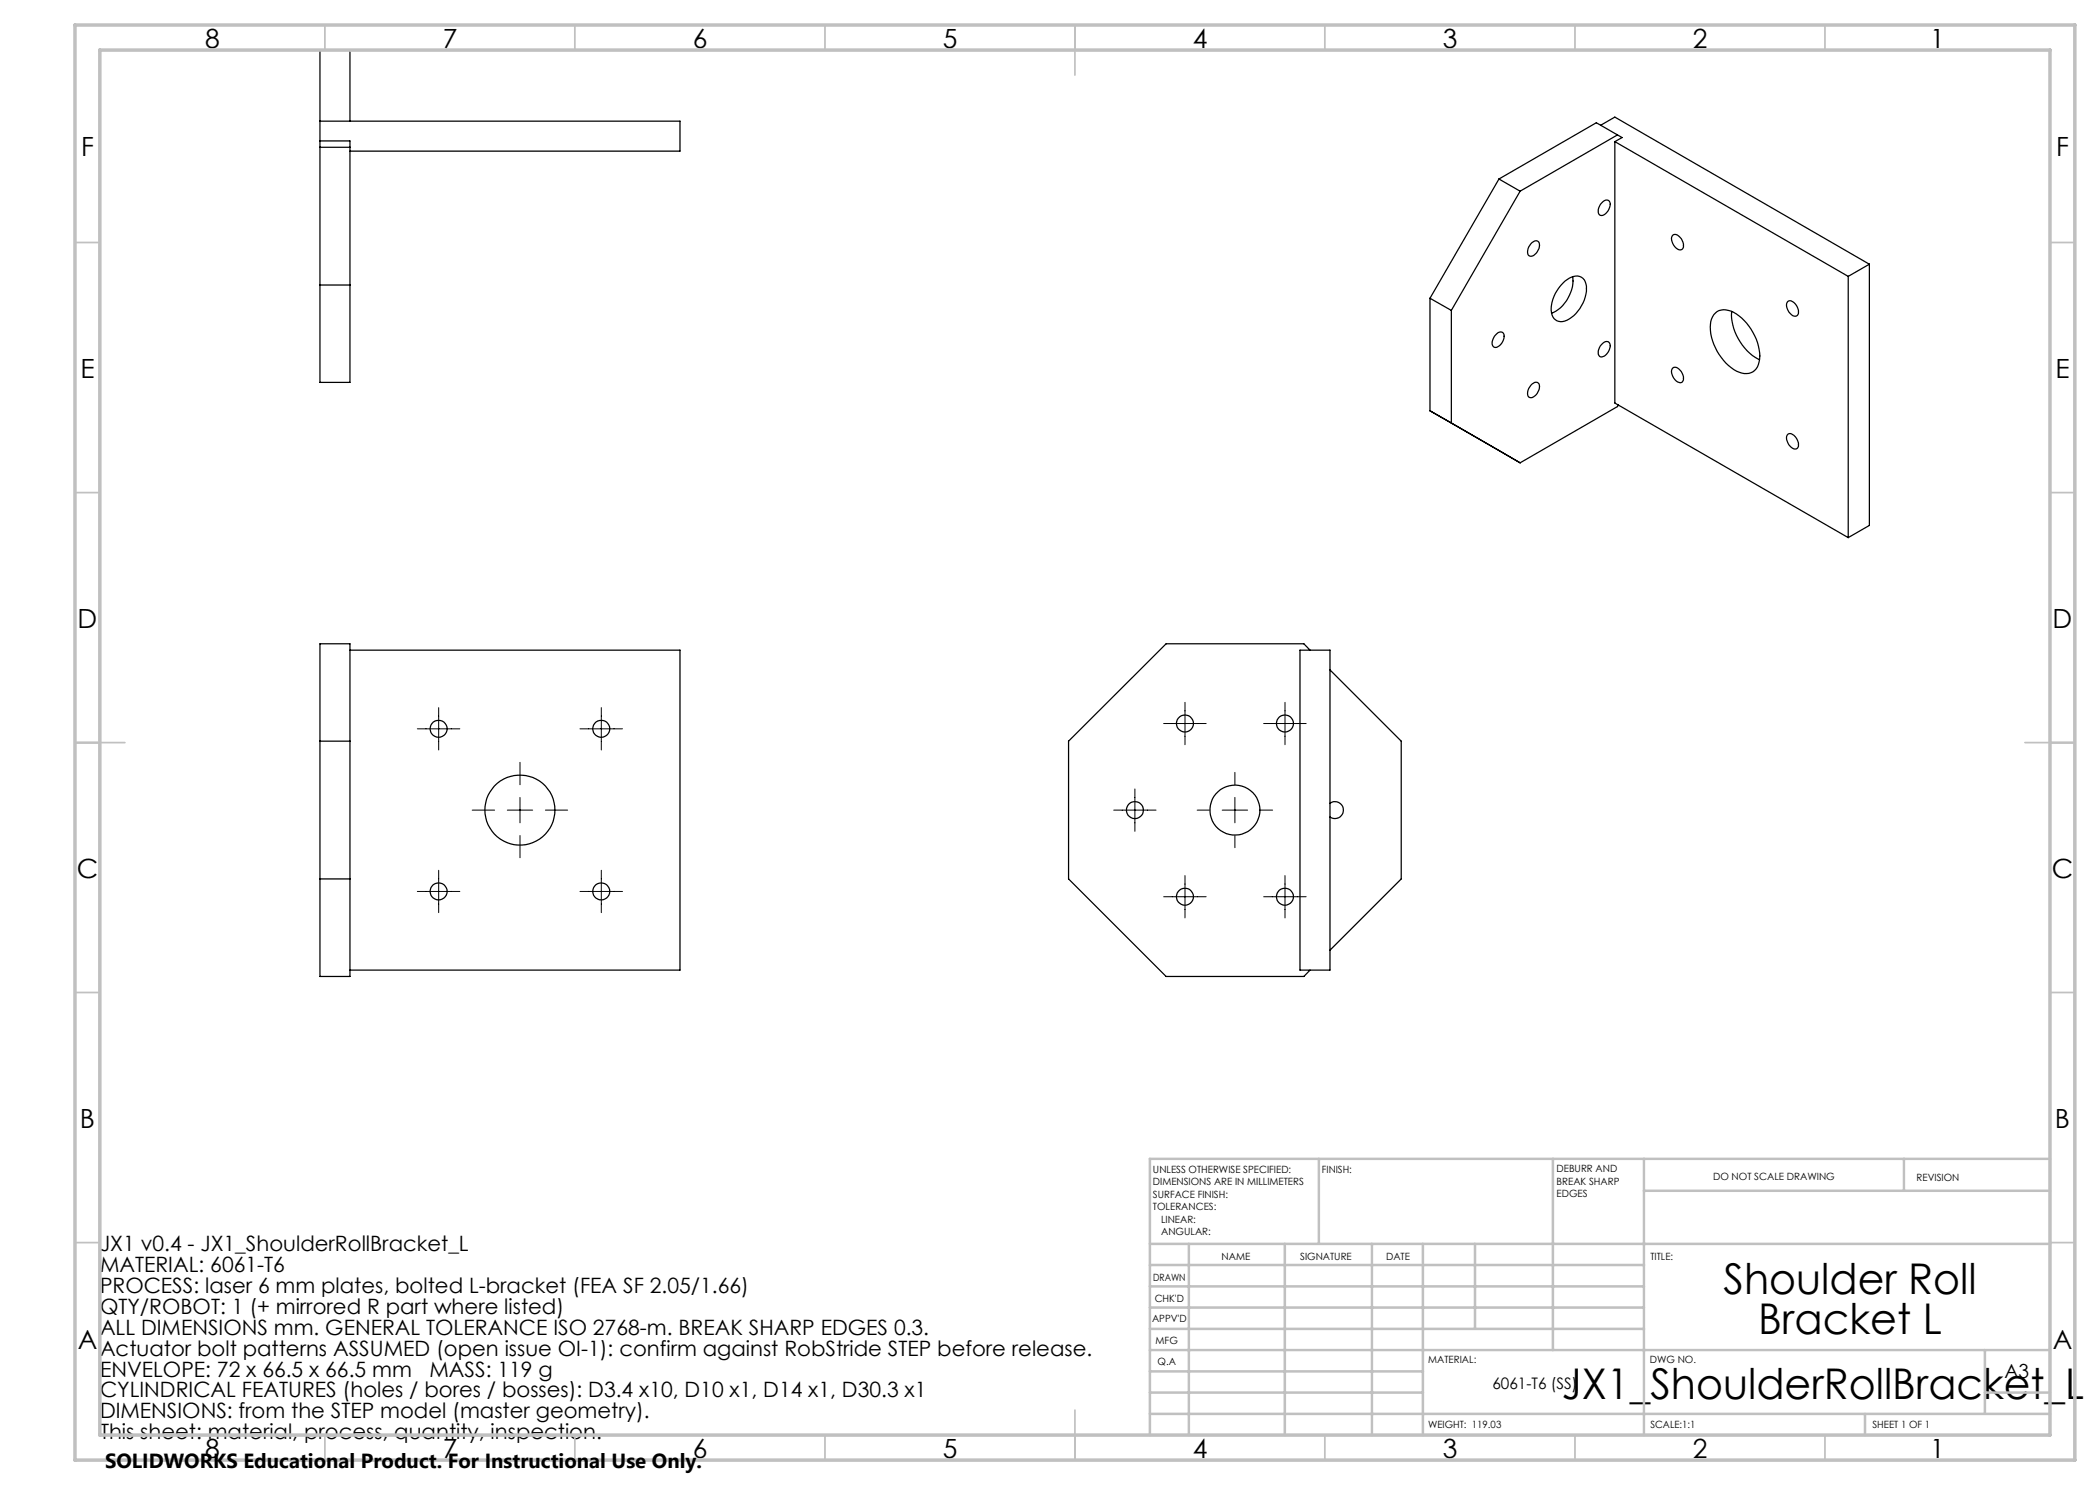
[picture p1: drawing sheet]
<svg xmlns="http://www.w3.org/2000/svg" width="420mm" height="297mm" viewBox="0 0 420 297" stroke-linecap="round" stroke-linejoin="round" font-family="sans-serif">
<g fill="none" stroke="#000" stroke-width=".25">
<path d="M64 24.2h72v6h-66M64 29.5h6M70 24.2v-14.3h-6v66.6h6v-48.3h-6M299.8 35.8l4.2 2.4M299.8 35.8l-13.8 23.9M304 38.2l-13.7 23.9M320.1 25l2.9-1.6 50.9 29.4M323 28.3l46.6 27M323 28.3v52.3l46.6 26.9M323.5 27l.9 .5-1.4 .8M323.5 27l-19.5 11.2M323.5 27l-4.2-2.5-19.5 11.3"/>
<path d="M64 57h6M286 59.7l4.3 2.4M286 59.7v22.5M306.4 48.5a.84 .84 0 0 1 1.1-.3 .84 .84 0 0 1 .4 1.2 2.07 2.07 0 0 1-1.9 1.8 1.44 1.44 0 0 1 0-2.1zM312.6 56.7a3.3 3.3 0 0 1 3.7-1.2 3.3 3.3 0 0 1 .7 3.9 6.8 6.8 0 0 1-4.4 4.9 2.04 2.04 0 0 1-2.4-2.2 7.6 7.6 0 0 1 2.4-5.4zM314.5 55.3a7.4 7.4 0 0 1-4.2 7.3M320.3 40.6a.89 .89 0 0 1 1-.6 .89 .89 0 0 1 .8 .8 2.18 2.18 0 0 1-2 2.3 1.64 1.64 0 0 1 .2-2.5zM334.6 47a1.44 1.44 0 0 1 1.8 1.1l.3 .7a.84 .84 0 0 1-.3 1.1 .84 .84 0 0 1-1.2-.3 2.34 2.34 0 0 1-.8-2.4zM369.6 55.3v52.2M373.9 52.8l-4.3 2.5M373.9 52.8v52.3l-4.3 2.4M290.3 62.1v22.5l-4.3-2.4"/>
<path d="M299.4 66.7a.83 .83 0 0 1 1.1-.2 .83 .83 0 0 1 .3 1.1 2.14 2.14 0 0 1-1.9 1.9l-.2-.1a1.95 1.95 0 0 1 .7-2.7zM306.4 76.8a.84 .84 0 0 1 1.1-.3 .84 .84 0 0 1 .4 1.1 2.07 2.07 0 0 1-1.9 1.9 1.44 1.44 0 0 1 0-2.1zM320.3 68.9a.89 .89 0 0 1 1-.6 .89 .89 0 0 1 .8 .8 2.18 2.18 0 0 1-2 2.3 1.64 1.64 0 0 1 .2-2.5zM334.6 73.6a1.44 1.44 0 0 1 1.8 1.1l.3 .6a.84 .84 0 0 1-.3 1.2 .84 .84 0 0 1-1.2-.3 2.34 2.34 0 0 1-.8-2.4zM342.8 62.9a2.99 2.99 0 0 1 3.9-.4 10.8 10.8 0 0 1 5.2 9.3 2.8 2.8 0 0 1-4.1 2.6 10.3 10.3 0 0 1-5.6-10.1zM346.4 62.3a10.5 10.5 0 0 0 5.5 9.6M357.6 60.3a1.62 1.62 0 0 1 2 1.4l.1 .4a.83 .83 0 0 1-.3 1.1 .83 .83 0 0 1-1.2-.3 2.11 2.11 0 0 1-.6-2.6zM286 82.2l18 10.4M299.8 90.1l4.2 2.5M323.7 81l-.2 .3-19.5 11.3M357.6 86.9a1.62 1.62 0 0 1 2 1.4l.1 .7a.78 .78 0 0 1-.5 .8 .78 .78 0 0 1-1-.3 2.34 2.34 0 0 1-.8-2.5zM64 128.8h6v66.5h-6z"/>
<path d="M70 130h66v64h-66M260 130h6v64h-6zM262 130l-1.2-1.2h-27.6l-19.5 19.4v27.6l19.5 19.5h27.6l1.2-1.3M266 134l14.2 14.2v27.6l-14.2 14.2M64 148.2h6M64 175.8h6M266 160.7a1.69 1.69 0 0 1 2.7 1.3 1.69 1.69 0 0 1-2.7 1.4"/>
<circle cx="87.7" cy="145.8" r="1.7"/>
<circle cx="120.3" cy="145.8" r="1.7"/>
<circle cx="237" cy="144.7" r="1.7"/>
<circle cx="257" cy="144.7" r="1.7"/>
<circle cx="87.7" cy="178.3" r="1.7"/>
<circle cx="104" cy="162" r="7"/>
<circle cx="120.3" cy="178.3" r="1.7"/>
<circle cx="227" cy="162" r="1.7"/>
<circle cx="237" cy="179.3" r="1.7"/>
<circle cx="247" cy="162" r="5"/>
<circle cx="257" cy="179.3" r="1.7"/>
</g>
<g fill="none" stroke="#000" stroke-width=".2">
<path d="M83.5 145.8h8.5M87.7 141.5v8.5M104 152.5v4.4M104 159.5v5.1M116 145.8h8.5M120.3 141.5v8.5M227 157.8v8.5M232.7 144.7h8.5M237 140.5v8.4M247 154.5v2.4M247 159.5v5.1M252.7 144.7h8.5"/>
<path d="M257 140.5v8.4M83.5 178.3h8.5M87.7 174.1v8.4M94.4 162h4.5M101.5 162h5M104 167.1v4.5M109.1 162h4.4M116 178.3h8.5M120.3 174.1v8.4M222.7 162h8.5M232.7 179.3h8.5M237 175.1v8.5"/>
<path d="M239.4 162h2.5M244.4 162h5.1M247 167.1v2.4M252.1 162h2.4M252.7 179.3h8.5M257 175.1v8.5"/>
</g>
<g fill="none" stroke="#c0c0c0" stroke-width=".35">
<path d="M65 5v5M115 5v5M165 5v5M215 5v10M265 5v5M315 5v5M365 5v5M15 48.5h5M410 48.5h5M15 98.5h5M410 98.5h5M15 148.5h10"/>
<path d="M405 148.5h10M15 198.5h5M410 198.5h5M15 248.5h5M410 248.5h5M65 287v5M115 287v5M165 287v5M215 282v10M265 287v5M315 287v5M365 287v5"/>
</g>
<g fill="none" stroke="#c0c0c0" stroke-width=".5">
<path d="M263.8 231.8v17M310.6 231.8v38.2M328.8 231.8v55.2M328.8 238.2h81.2M380.8 231.8v6.4M410 231.8h-180v55.2M230 248.8h180M230 257.3h98.8M230 253h98.8M237.8 248.8v38.2M257 248.8v38.2M274.4 248.8v38.2"/>
<path d="M284.6 248.8v38.2M295 248.8v17M230 265.8h98.8M230 261.5h98.8M230 278.5h54.6M230 274.3h54.6M230 270h180M397 278.5h13M397 270v12.8M230 282.8h180M373 282.8v4.2"/>
</g>
<path d="M15 5h400v287h-400zM20 10h390v277h-390z" fill="none" stroke="#c0c0c0" stroke-width=".7"/>
<g font-size="8.5">
<text x="344.7" y="258.8">Shoulder Roll</text>
<text x="351.6" y="266.9">Bracket L</text>
<text x="312.4" y="279.7">JX1_ShoulderRollBracket_L</text>
</g>
<g font-size="5.3">
<text x="41" y="9.5">8</text>
<text x="88.5" y="9.5">7</text>
<text x="138.5" y="9.5">6</text>
<text x="188.5" y="9.5">5</text>
<text x="238.5" y="9.5">4</text>
<text x="288.5" y="9.5">3</text>
<text x="338.5" y="9.5">2</text>
<text x="386" y="9.5">1</text>
<text x="16.2" y="31.2">F</text>
<text x="411.2" y="31.2">F</text>
<text x="16.1" y="75.5">E</text>
<text x="411.1" y="75.5">E</text>
<text x="15.5" y="125.5">D</text>
<text x="410.5" y="125.5">D</text>
<text x="15.4" y="175.5">C</text>
<text x="410.4" y="175.5">C</text>
<text x="16" y="225.5">B</text>
<text x="411" y="225.5">B</text>
<text x="15.5" y="269.7">A</text>
<text x="410.5" y="269.7">A</text>
<text x="41" y="291.5">8</text>
<text x="88.5" y="291.5">7</text>
<text x="138.5" y="291.5">6</text>
<text x="188.5" y="291.5">5</text>
<text x="238.5" y="291.5">4</text>
<text x="288.5" y="291.5">3</text>
<text x="338.5" y="291.5">2</text>
<text x="386" y="291.5">1</text>
</g>
<g font-size="4.2">
<text x="20" y="250.3">JX1 v0.4 - JX1_ShoulderRollBracket_L</text>
<text x="20" y="254.4">MATERIAL: 6061-T6</text>
<text x="20" y="258.6">PROCESS: laser 6 mm plates, bolted L-bracket (FEA SF 2.05/1.66)</text>
<text x="20" y="262.8">QTY/ROBOT: 1 (+ mirrored R part where listed)</text>
<text x="20" y="267">ALL DIMENSIONS mm. GENERAL TOLERANCE ISO 2768-m. BREAK SHARP EDGES 0.3.</text>
<text x="20" y="271.1">Actuator bolt patterns ASSUMED (open issue OI-1): confirm against RobStride STEP before release.</text>
<text x="20" y="275.3">ENVELOPE: 72 x 66.5 x 66.5 mm</text>
<text x="85.9" y="275.3">MASS: 119 g</text>
<text x="20" y="279.5">CYLINDRICAL FEATURES (holes / bores / bosses): D3.4 x10, D10 x1, D14 x1, D30.3 x1</text>
<text x="20" y="283.7">DIMENSIONS: from the STEP model (master geometry).</text>
<text x="20" y="287.8">This sheet: material, process, quantity, inspection.</text>
</g>
<text font-size="4.1" x="21" y="293.7">SOLIDWORKS Educational Product. For Instructional Use Only.</text>
<text font-size="3.9" x="400.9" y="275.5">A3</text>
<text font-size="3.2" x="298.5" y="277.9">6061-T6 (SS)</text>
<g font-size="2">
<text x="230.6" y="234.6">UNLESS OTHERWISE SPECIFIED:</text>
<text x="230.6" y="237.1">DIMENSIONS ARE IN MILLIMETERS</text>
<text x="230.6" y="239.6">SURFACE FINISH:</text>
<text x="264.4" y="234.6">FINISH:</text>
<text x="311.3" y="234.5">DEBURR AND</text>
<text x="311.3" y="237">BREAK SHARP</text>
<text x="311.3" y="239.5">EDGES</text>
<text x="342.6" y="236">DO NOT SCALE DRAWING</text>
<text x="383.3" y="236.2">REVISION</text>
<text x="230.6" y="242.1">TOLERANCES:</text>
<text x="232.2" y="244.6">LINEAR:</text>
<text x="232.2" y="247.1">ANGULAR:</text>
<text x="244.3" y="252">NAME</text>
<text x="260" y="251.9">SIGNATURE</text>
<text x="277.2" y="251.9">DATE</text>
<text x="330.1" y="251.9">TITLE:</text>
<text x="230.6" y="256.1">DRAWN</text>
<text x="230.9" y="260.3">CHK'D</text>
<text x="230.4" y="264.4">APPV'D</text>
<text x="231.1" y="268.8">MFG</text>
<text x="231.5" y="273">Q.A</text>
<text x="285.6" y="272.5">MATERIAL:</text>
<text x="330" y="272.5">DWG NO.</text>
<text x="285.6" y="285.5">WEIGHT: 119.03</text>
<text x="330.1" y="285.6">SCALE:1:1</text>
<text x="374.5" y="285.6">SHEET 1 OF 1</text>
</g>
</svg>
